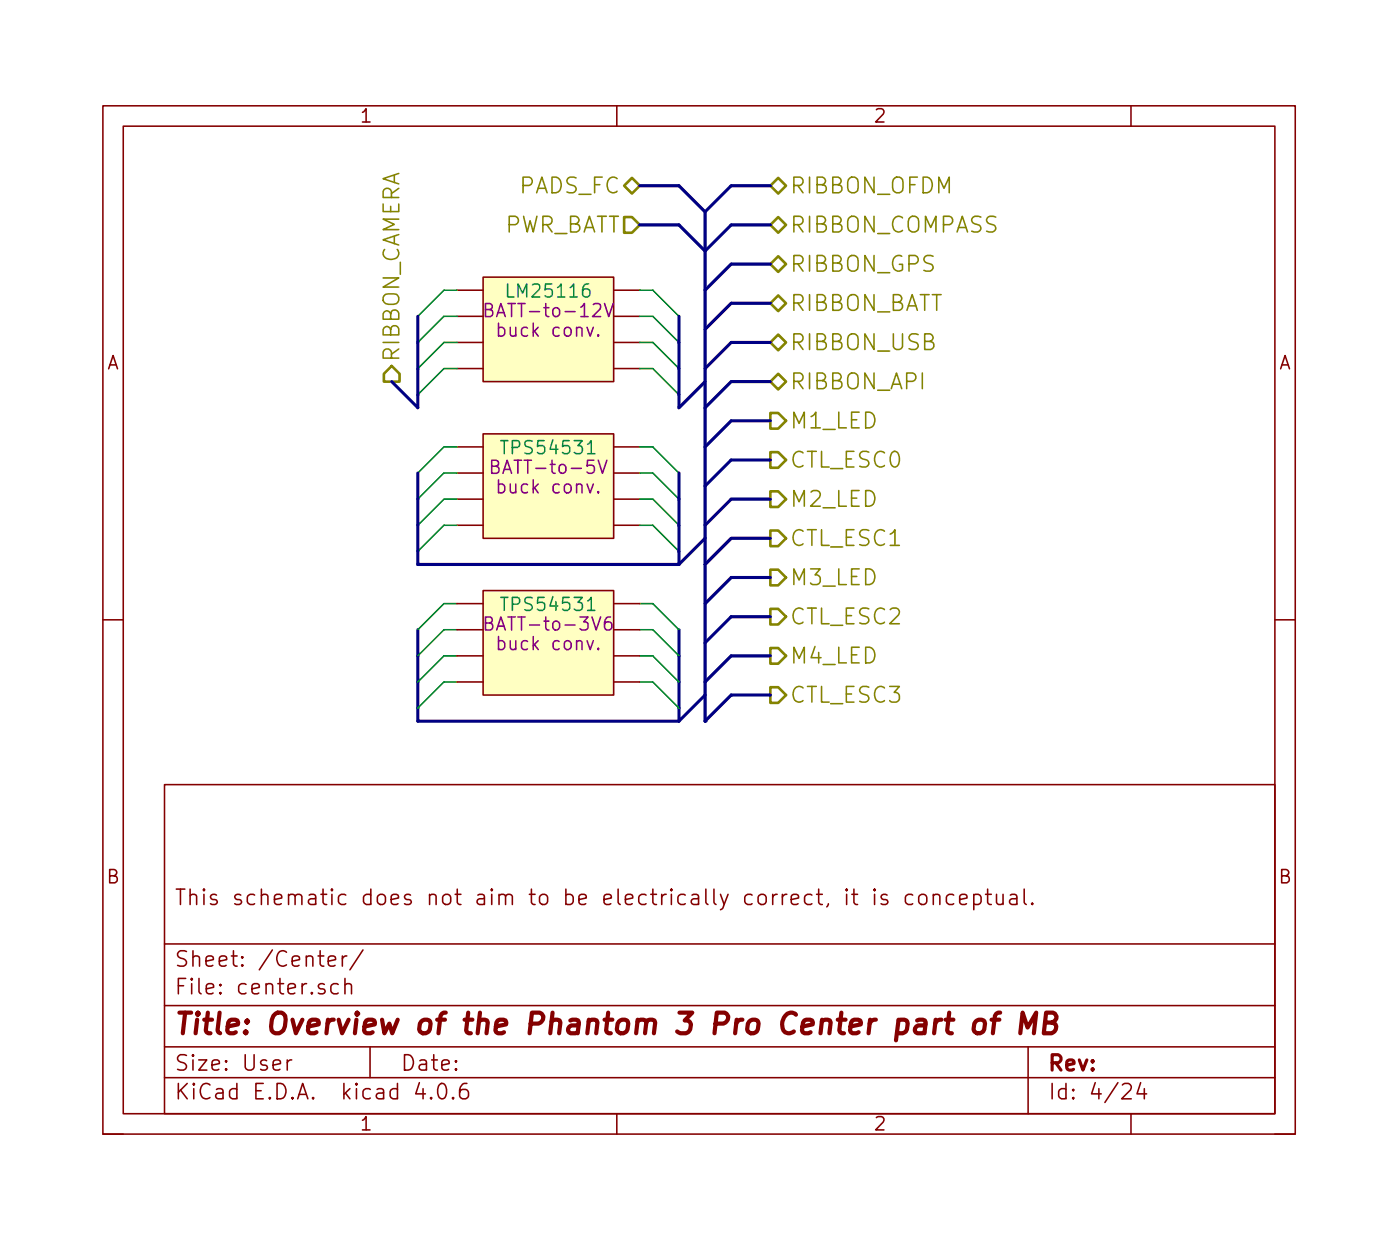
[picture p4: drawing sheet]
<svg xmlns="http://www.w3.org/2000/svg" width="136mm" height="120mm" viewBox="0 0 136 120" stroke-linecap="round" stroke-linejoin="round" font-family="sans-serif">
<g fill="none" stroke="#840000" stroke-width=".15">
<path d="M10 10.3h116v100h-116zM12 12.3h112v96h-112zM60 10.3v2M110 10.3v2M44.4 35.8h2.6M44.4 33.3h2.6M44.4 30.8h2.6M44.4 28.2h2.6M47 27h12.7v10.1h-12.7zM59.7 35.8h2.5M59.7 33.3h2.5M59.7 30.8h2.5"/>
<path d="M59.7 28.2h2.5M44.4 51.1h2.6M44.4 48.5h2.6M44.4 46h2.6M44.4 43.5h2.6M47 42.2h12.7v10.2h-12.7zM59.7 51.1h2.5M59.7 48.5h2.5M59.7 46h2.5M59.7 43.5h2.5M10 60.3h2M16 76.3h108v32h-108z"/>
<path d="M124 60.3h2M16 97.8h108M16 91.8h108M31.9 93.5l.7-.2v-.3h-.4l-.3 .2v.6l.1 .1 .2 .1 .4-.1M32.9 95.7h-.4l-.3 .2 .1 .6 .2 .1h.4M33.3 93v1M33.6 95.8a.38 .38 0 0 1 .6 .1v.7M33.6 95.2v1.4M33.7 93h-.2l-.2 .2M35.3 92.4l-1.3 1.9M82.3 86.5v.1l.1-.1h-.1v.1M82.3 87v1"/>
<path d="M82.9 87h.5M83.1 86.5v1.3l.2 .2h.1M85.1 86.5h-.1l.1 .1v-.1v.1M85.1 87v1M86.3 87a.37 .37 0 0 0-.6 .2v.1a.54 .54 0 0 0 .6 .2l.1 .2-.1 .2-.2 .1-.4-.1M88.8 87h-.5l-.2 .3v.5l.2 .2 .5-.1M89.4 87.1a.41 .41 0 0 1 .7 .2v.4a.41 .41 0 0 1-.3 .3 .41 .41 0 0 1-.4-.3zM90.8 87.1a.38 .38 0 0 1 .6 .1v.8M90.8 87v1M92.8 87h-.5l-.3 .3 .1 .5 .2 .2 .5-.1M93.3 87.5l.8-.2-.1-.3h-.4l-.3 .2v.6l.1 .1 .2 .1 .4-.1M94.7 87a.48 .48 0 0 1 .7 .1v.2v.5a.48 .48 0 0 1-.7 .1"/>
<path d="M94.7 87v1.5M95.9 87h.5M96.1 86.5v1.3l.2 .2h.1M96.9 87v.8l.1 .1a.4 .4 0 0 0 .6-.1M97.6 87v1M98.3 87h.1h.5v1M98.9 87.3l-.5 .1-.2 .2 .1 .3 .1 .1 .5-.1M99.6 86.5v1.3l.2 .2M100.4 87.8l.1 .1-.1 .1-.1-.1 .1-.1v.2M10 110.3h2M16 104.8h108M16 101.8h108"/>
<path d="M27.9 103.1v1M28.4 103.1l-.3 .1-.2 .2M36 101.8v3M40.8 105.3l-.4 1.1h1M41.9 106.7l.1 .1-.1 .1v-.1v-.1v.2M42.7 105.5a.35 .35 0 0 1 .4-.1 .35 .35 0 0 1 .3 .2 .88 .88 0 0 1-.3 1.3h-.2a.9 .9 0 0 1-.2-1.4zM44.1 106.7v.1v.1l-.1-.1 .1-.1v.2M45.4 105.4a.59 .59 0 0 0-.7 .6v.6l.1 .1 .2 .2h.3l.2-.2 .1-.5-.2-.2-.4-.1-.3 .3M60 108.3v2M100 101.8v6.5M109.2 105.5l.2-.1h.5a.37 .37 0 0 1 .1 .6l-.9 .9h.9M110 108.3v2"/>
<path d="M110.9 105.3l-.3 1.1h.9M111.3 105.9v1M124 110.3h2"/>
</g>
<path d="M91.6 99.2a.54 .54 0 0 0-.6 .3M92 99.2h.7M92.3 98.5l-.2 1.7 .1 .2 .4 .1M94.9 99.3a.51 .51 0 0 1 .5-.2 .51 .51 0 0 1 .4 .4l-.1 .6a.54 .54 0 0 1-.5 .4 .54 .54 0 0 1-.5-.4l.1-.6zM96.4 99.2h.8M97.3 98.5l-.4 .1-.1 .2-.2 1.7M101.7 99.4h.6a.5 .5 0 0 0 .5-.4 .5 .5 0 0 0-.4-.5h-.6l-.3 2h.8a.57 .57 0 0 0 .3-1l-.3-.1M99.2 100.5l.3-2 .4 1.4 .9-1.4-.2 2" fill="none" stroke="#840000" stroke-width=".41"/>
<g fill="none" stroke="#848400" stroke-width=".25">
<path d="M60.7 18.1l.8-.8 .7 .8-.7 .7zM74.9 18.1l.8-.8 .8 .8-.8 .7zM38.1 35.6l.8 .8v.7h-1.6v-.7zM60.7 21.1h.8l.7 .8-.7 .7h-.8zM74.9 21.9l.8-.8 .8 .8-.8 .7zM74.9 29.5l.8-.8 .8 .8-.8 .8zM74.9 33.3l.8-.8 .8 .8-.8 .8zM75.7 24.9l.8 .8-.8 .7-.8-.7zM75.7 36.4l.8 .7-.8 .8-.8-.8zM74.9 40.2h.8l.8 .7-.8 .8h-.8zM74.9 44h.8l.8 .7-.8 .8h-.8zM74.9 47.8h.8l.8 .7-.8 .8h-.8z"/>
<path d="M74.9 51.6h.8l.8 .8-.8 .7h-.8zM74.9 55.4h.8l.8 .8-.8 .7h-.8zM74.9 59.2h.8l.8 .8-.8 .7h-.8zM74.9 63h.8l.8 .8-.8 .7h-.8zM74.9 66.8h.8l.8 .8-.8 .8h-.8z"/>
</g>
<g fill="none" stroke="#000084" stroke-width=".3">
<path d="M62.2 18.1h3.8l2.6 2.5M74.9 18.1h-3.8l-2.5 2.5M40.6 30.8v8.9M62.2 21.9h3.8l2.6 2.5 2.5-2.5h3.8M66 30.8v8.9l2.6-2.6M68.6 20.6v49.5l2.5-2.5h3.8M74.9 25.7h-3.8l-2.5 2.5M74.9 29.5h-3.8l-2.5 2.5M74.9 33.3h-3.8l-2.5 2.5M74.9 37.1h-3.8l-2.5 2.6M40.6 46v8.9h25.4M66 46v8.9"/>
<path d="M68.6 52.4l-2.6 2.5M74.9 40.9h-3.8l-2.5 2.6M74.9 44.7h-3.8l-2.5 2.6M74.9 48.5h-3.8l-2.5 2.6M74.9 52.4h-3.8l-2.5 2.5M74.9 56.2h-3.8l-2.5 2.5M74.9 60h-3.8l-2.5 2.5M74.9 63.8h-3.8l-2.5 2.5"/>
</g>
<g fill="none" stroke="#008400" stroke-width=".15">
<path d="M44.4 28.2h-1.2l-2.6 2.6M44.4 30.8h-1.2l-2.6 2.5M44.4 33.3h-1.2l-2.6 2.5M44.4 35.8h-1.2l-2.6 2.6M62.2 28.2h1.3l2.5 2.6M62.2 30.8h1.3l2.5 2.5M62.2 33.3h1.3l2.5 2.5M62.2 35.8h1.3l2.5 2.6M44.4 43.5h-1.2l-2.6 2.5M44.4 46h-1.2l-2.6 2.5M44.4 48.5h-1.2l-2.6 2.6M44.4 51.1h-1.2l-2.6 2.5"/>
<path d="M62.2 43.5h1.3l2.5 2.5M62.2 46h1.3l2.5 2.5M62.2 48.5h1.3l2.5 2.6M62.2 51.1h1.3l2.5 2.5"/>
</g>
<g fill="#ffffc2" stroke="#ffffc2" stroke-width=".1">
<path d="M47 27h12.7v10.1h-12.7z"/>
<path d="M47 42.2h12.7v10.2h-12.7z"/>
</g>
<path d="M47.2 30.1h.5a.3 .3 0 0 0 .2-.3 .3 .3 0 0 0-.2-.3h-.5v1.3h.5a.36 .36 0 0 0 .2-.4 .36 .36 0 0 0-.2-.3M57.1 31.8l.3 .9 .3-.9M58.2 32.6v.1M58.8 29.5l.4 1.3 .4-1.3M47.8 45.3h.5a.3 .3 0 0 0 .2-.3 .3 .3 0 0 0-.2-.2h-.5v1.2h.5a.36 .36 0 0 0 .2-.3 .36 .36 0 0 0-.2-.4M57.1 47.1l.3 .8 .3-.8M58.2 44.8l.4 1.2 .4-1.2M58.2 47.8v.1" fill="none" stroke="#840084" stroke-width=".15"/>
<path d="M57.1 44.1h.8" fill="none" stroke="#008484" stroke-width=".15"/>
<circle cx="68.6" cy="70.1" r=".15" fill="#000084"/>
<path d="M38.1 37.1l2.5 2.6M40.6 61.2v8.9h25.4M66 61.2v8.9M68.6 67.6l-2.6 2.5" fill="none" stroke="#000084" stroke-width=".3"/>
<path d="M44.4 58.7h-1.2l-2.6 2.5M62.2 58.7h1.3l2.5 2.5M44.4 61.2h-1.2l-2.6 2.6M44.4 63.8h-1.2l-2.6 2.5M44.4 66.3h-1.2l-2.6 2.6M62.2 61.2h1.3l2.5 2.6M62.2 63.8h1.3l2.5 2.5M62.2 66.3h1.3l2.5 2.6" fill="none" stroke="#008400" stroke-width=".15"/>
<path d="M47 57.4h12.7v10.2h-12.7z" fill="#ffffc2" stroke="#ffffc2" stroke-width=".1"/>
<path d="M44.4 58.7h2.6M47 57.4h12.7v10.2h-12.7zM59.7 58.7h2.5M44.4 66.3h2.6M44.4 63.8h2.6M44.4 61.2h2.6M59.7 66.3h2.5M59.7 63.8h2.5M59.7 61.2h2.5" fill="none" stroke="#840000" stroke-width=".15"/>
<path d="M57.1 59.4h.8" fill="none" stroke="#008484" stroke-width=".15"/>
<path d="M59.4 60a.47 .47 0 0 0-.6 .5v.5l.2 .3h.3l.2-.2v-.5a.45 .45 0 0 0-.6 0l-.1 .1M47.2 60.6h.5a.3 .3 0 0 0 .2-.3 .3 .3 0 0 0-.2-.3h-.5v1.3h.5a.36 .36 0 0 0 .2-.4 .36 .36 0 0 0-.2-.3M57.1 62.3l.3 .9 .3-.9M58.2 63v.2" fill="none" stroke="#840084" stroke-width=".15"/>
<text font-size="2.8" fill="#840000" x="17" y="100.6">Title: Overview of the Phantom 3 Pro Center part of MB</text>
<g font-size="2.1" fill="#848400">
<text x="48.5" y="22.6">PWR_BATT</text>
<text x="50.4" y="18.8">PADS_FC</text>
<text x="76.9" y="18.8">RIBBON_OFDM</text>
<text x="76.9" y="22.6">RIBBON_COMPASS</text>
<text x="76.9" y="26.4">RIBBON_GPS</text>
<text x="38.9" y="35.2" transform="rotate(-90 38.9 35.2)">RIBBON_CAMERA</text>
<text x="76.9" y="30.3">RIBBON_BATT</text>
<text x="76.9" y="34.1">RIBBON_USB</text>
<text x="76.9" y="37.9">RIBBON_API</text>
<text x="76.9" y="41.7">M1_LED</text>
<text x="76.9" y="45.5">CTL_ESC0</text>
<text x="76.9" y="49.3">M2_LED</text>
<text x="76.9" y="53.1">CTL_ESC1</text>
<text x="76.9" y="56.9">M3_LED</text>
<text x="76.9" y="60.7">CTL_ESC2</text>
<text x="76.9" y="64.5">M4_LED</text>
<text x="76.9" y="68.4">CTL_ESC3</text>
</g>
<g font-size="2.1" fill="#840000">
<text x="17" y="88">This schematic does not aim to be electrically correct, it is conceptual.</text>
<text x="17" y="94">Sheet: /Center/</text>
<text x="17" y="96.7">File: center.sch</text>
<text x="17" y="106.9">KiCad E.D.A. kicad 4.0.6</text>
<text x="17" y="104.1">Size: User</text>
<text x="39" y="104.1">Date:</text>
<text x="102" y="104.1">Rev:</text>
<text x="102" y="106.9">Id: 4/24</text>
</g>
<g font-size="1.8" fill="#840000">
<text x="35" y="11.9">1</text>
<text x="85" y="11.9">2</text>
<text x="10.4" y="35.9">A</text>
<text x="124.4" y="35.9">A</text>
<text x="10.4" y="85.9">B</text>
<text x="124.4" y="85.9">B</text>
<text x="35" y="109.9">1</text>
<text x="85" y="109.9">2</text>
</g>
<g font-size="1.8" fill="#840084">
<text x="49.6" y="28.9">LM25116</text>
<text x="48" y="30.8">BATT-to-12V</text>
<text x="48.7" y="32.7">buck conv.</text>
<text x="48.5" y="46.1">BATT-to-5V</text>
<text x="48.7" y="48">buck conv.</text>
<text x="49.2" y="44.2">TPS54531</text>
<text x="49.2" y="59.4">TPS54531</text>
<text x="48" y="61.3">BATT-to-3V6</text>
<text x="48.7" y="63.2">buck conv.</text>
</g>
</svg>
